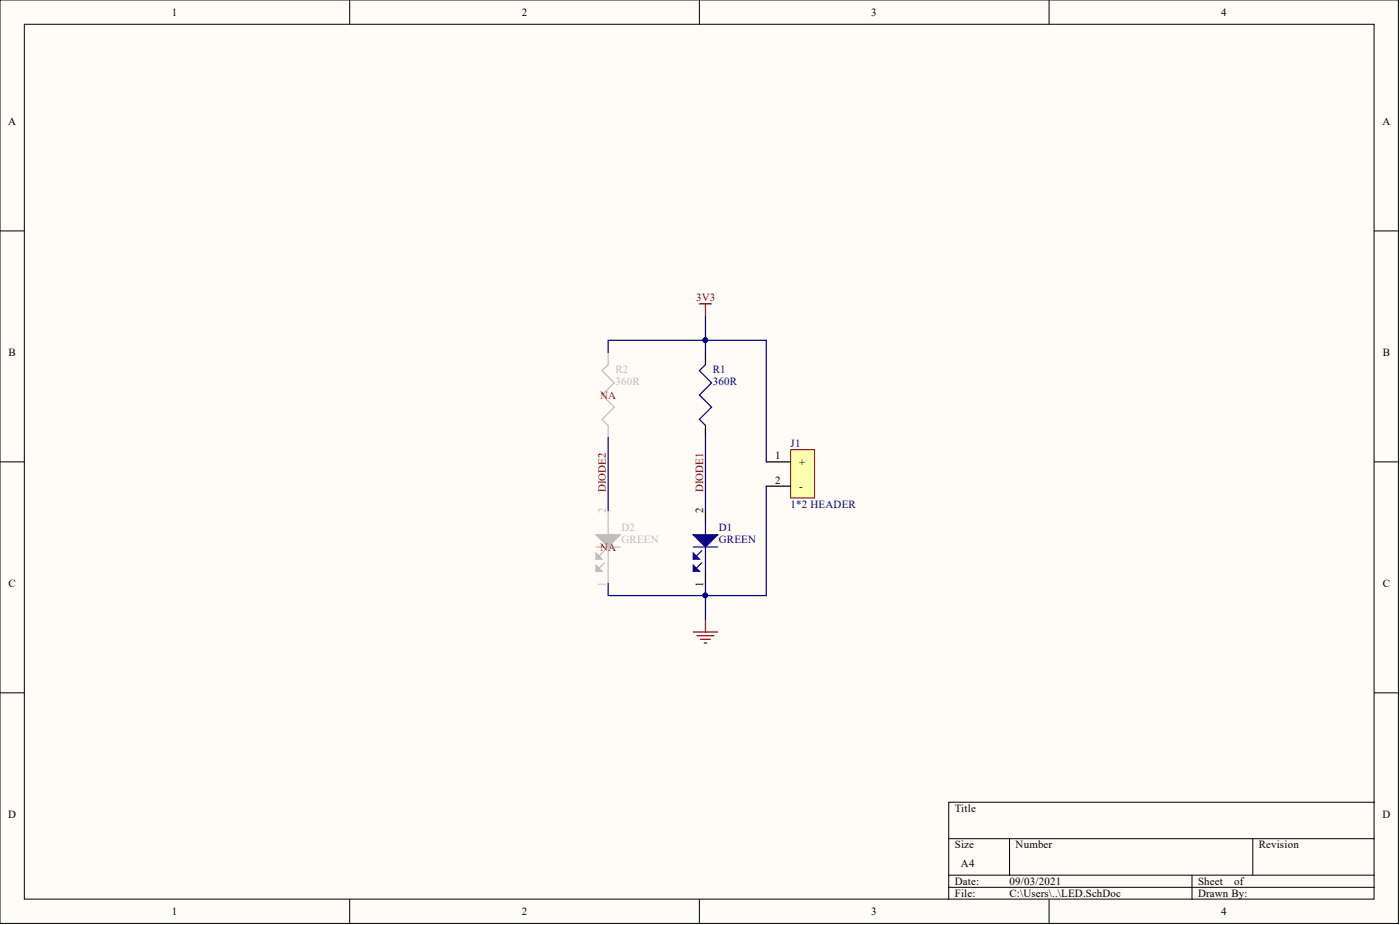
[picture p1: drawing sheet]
<svg xmlns="http://www.w3.org/2000/svg" width="292mm" height="193mm" viewBox="0 0 292 193" stroke-linecap="round" stroke-linejoin="round" font-family="sans-serif">
<g fill="#fffcf8" stroke="#000" stroke-width=".21">
<path d="M0 0h291.8v192.6h-291.8z"/>
<path d="M5.1 5.1h281.6v182.5h-281.6z"/>
</g>
<g fill="none" stroke="#000" stroke-width=".21">
<path d="M73 0v5.1M145.9 0v5.1M218.9 0v5.1M0 48.2h5.1M286.8 48.2h5M0 96.4h5.1M286.8 96.4h5M0 144.5h5.1M286.8 144.5h5M197.9 175h88.9M210.6 175v7.6M261.4 175v7.6"/>
<path d="M286.8 167.4h-88.9v20.2M73 187.6v5.1M145.9 187.6v5.1M197.9 182.6h88.9M197.9 185.1h88.9M218.9 187.6v5.1M248.7 182.6v5"/>
</g>
<path d="M165 93.8h5v10.1h-5z" fill="#ffffb0" stroke="#800000" stroke-width=".21"/>
<path d="M147.2 73.5v2.6M147.2 88.7v2.6M159.9 96.4h5.1M147.2 106.5v2.5M147.2 119.2v2.5M159.9 101.4h5.1" fill="none" stroke="#000" stroke-width=".25"/>
<path d="M147.2 76.1l-1.3 1.2 2.6 2.6-2.6 2.5 2.6 2.5-2.6 2.6 1.3 1.2M144.7 114.1h5M146.4 114.9l-1.7 1.7M147.2 109v2.6M147.2 114.1v5.1" fill="none" stroke="#0c0087" stroke-width=".25"/>
<path d="M144.7 111.6h5l-2.5 2.5z" fill="#0c0087"/>
<path d="M144.7 111.6h5l-2.5 2.5z" fill="none" stroke="#0c0087" stroke-width=".25"/>
<path d="M144.7 115.4l1.2 1.2h-1.2z" fill="#0c0087"/>
<path d="M144.7 115.4l1.2 1.2h-1.2zM146.4 117.4l-1.7 1.8" fill="none" stroke="#0c0087" stroke-width=".25"/>
<path d="M144.7 117.9l1.2 1.3h-1.2z" fill="#0c0087"/>
<path d="M144.7 117.9l1.2 1.3h-1.2z" fill="none" stroke="#0c0087" stroke-width=".25"/>
<path d="M147.2 73.5v-2.5h12.7v25.4M147.2 65.9v5.1M147.2 91.3v15.2M159.9 101.4v22.8h-12.7v-2.5M147.2 124.2v5.1" fill="none" stroke="#000080" stroke-width=".25"/>
<g fill="#000080" stroke="#000080" stroke-width=".21">
<circle cx="147.2" cy="71" r=".47"/>
<circle cx="147.2" cy="124.2" r=".47"/>
</g>
<path d="M145.9 63.4h2.6M147.2 63.4v2.5M144.7 131.9h5M145.4 132.6h3.6M146.2 133.4h2M146.9 134.1h.5M147.2 129.3v2.6" fill="none" stroke="#800000" stroke-width=".25"/>
<path d="M126.9 73.5v2.6l-1.3 1.2 2.6 2.6-2.6 2.5 2.6 2.5-2.6 2.6 1.3 1.2v2.6M124.4 114.1h5M126.1 114.9l-1.7 1.7M126.9 106.5v5.1M126.9 114.1v7.6" fill="none" stroke="#bfbebc" stroke-width=".25"/>
<path d="M124.4 111.6h5l-2.5 2.5z" fill="#bfbebc"/>
<path d="M124.4 111.6h5l-2.5 2.5z" fill="none" stroke="#bfbebc" stroke-width=".25"/>
<path d="M124.4 115.4l1.2 1.2h-1.2z" fill="#bfbebc"/>
<path d="M124.4 115.4l1.2 1.2h-1.2zM126.1 117.4l-1.7 1.8" fill="none" stroke="#bfbebc" stroke-width=".25"/>
<path d="M124.4 117.9l1.2 1.3h-1.2z" fill="#bfbebc"/>
<path d="M124.4 117.9l1.2 1.3h-1.2z" fill="none" stroke="#bfbebc" stroke-width=".25"/>
<path d="M147.2 71h-20.3v2.5M126.9 91.3v15.2M126.9 121.7v2.5h20.3" fill="none" stroke="#000080" stroke-width=".25"/>
<g fill="#000080" stroke="#000080" stroke-width=".21">
<circle cx="147.2" cy="71" r=".47"/>
<circle cx="147.2" cy="124.2" r=".47"/>
</g>
<g font-size="2.3">
<text x="35.9" y="3.3">1</text>
<text x="108.9" y="3.3">2</text>
<text x="181.8" y="3.3">3</text>
<text x="254.8" y="3.3">4</text>
<text x="1.7" y="26.1">A</text>
<text x="288.5" y="26.1">A</text>
<text x="1.8" y="74.3">B</text>
<text x="288.5" y="74.3">B</text>
<text x="161.7" y="95.8">1</text>
<text x="161.7" y="100.9">2</text>
<text x="166.7" y="97.1">+</text>
<text x="146.7" y="107" transform="rotate(-90 146.7 107)">2</text>
<text x="166.7" y="102.2">-</text>
<text x="1.8" y="122.5">C</text>
<text x="146.7" y="122.4" transform="rotate(-90 146.7 122.4)">1</text>
<text x="288.5" y="122.5">C</text>
<text x="1.7" y="170.7">D</text>
<text x="199.2" y="169.4">Title</text>
<text x="288.5" y="170.7">D</text>
<text x="199.2" y="177">Size</text>
<text x="211.9" y="177">Number</text>
<text x="262.7" y="177">Revision</text>
<text x="199.2" y="184.6">Date:</text>
<text x="200.5" y="180.8">A4</text>
<text x="210.6" y="184.6">09/03/2021</text>
<text x="250" y="184.6">Sheet</text>
<text x="257.5" y="184.6">of</text>
<text x="35.9" y="190.9">1</text>
<text x="108.9" y="190.9">2</text>
<text x="181.8" y="190.9">3</text>
<text x="199.2" y="187.1">File:</text>
<text x="210.6" y="187.1">C:\Users\..\LED.SchDoc</text>
<text x="250" y="187.1">Drawn By:</text>
<text x="254.8" y="190.9">4</text>
</g>
<g font-size="2.3" fill="#800000">
<text x="145.2" y="62.9">3V3</text>
<text x="126.4" y="102.7" transform="rotate(-90 126.4 102.7)">DIODE2</text>
<text x="146.7" y="102.7" transform="rotate(-90 146.7 102.7)">DIODE1</text>
</g>
<g font-size="2.3" fill="#bfbebc">
<text x="128.4" y="77.8">R2</text>
<text x="128.4" y="80.4">360R</text>
<text x="126.4" y="107" transform="rotate(-90 126.4 107)">2</text>
<text x="129.7" y="110.8">D2</text>
<text x="129.7" y="113.3">GREEN</text>
<text x="126.4" y="122.4" transform="rotate(-90 126.4 122.4)">1</text>
</g>
<g font-size="2.3" fill="#000080">
<text x="148.7" y="77.8">R1</text>
<text x="148.7" y="80.4">360R</text>
<text x="165" y="93.3">J1</text>
<text x="165" y="106">1*2 HEADER</text>
<text x="150" y="110.8">D1</text>
<text x="150" y="113.3">GREEN</text>
</g>
<g font-size="2.3" fill="#f00">
<text x="125.2" y="83.2">NA</text>
<text x="125.2" y="114.9">N</text>
<text x="126.9" y="114.9">A</text>
</g>
</svg>
